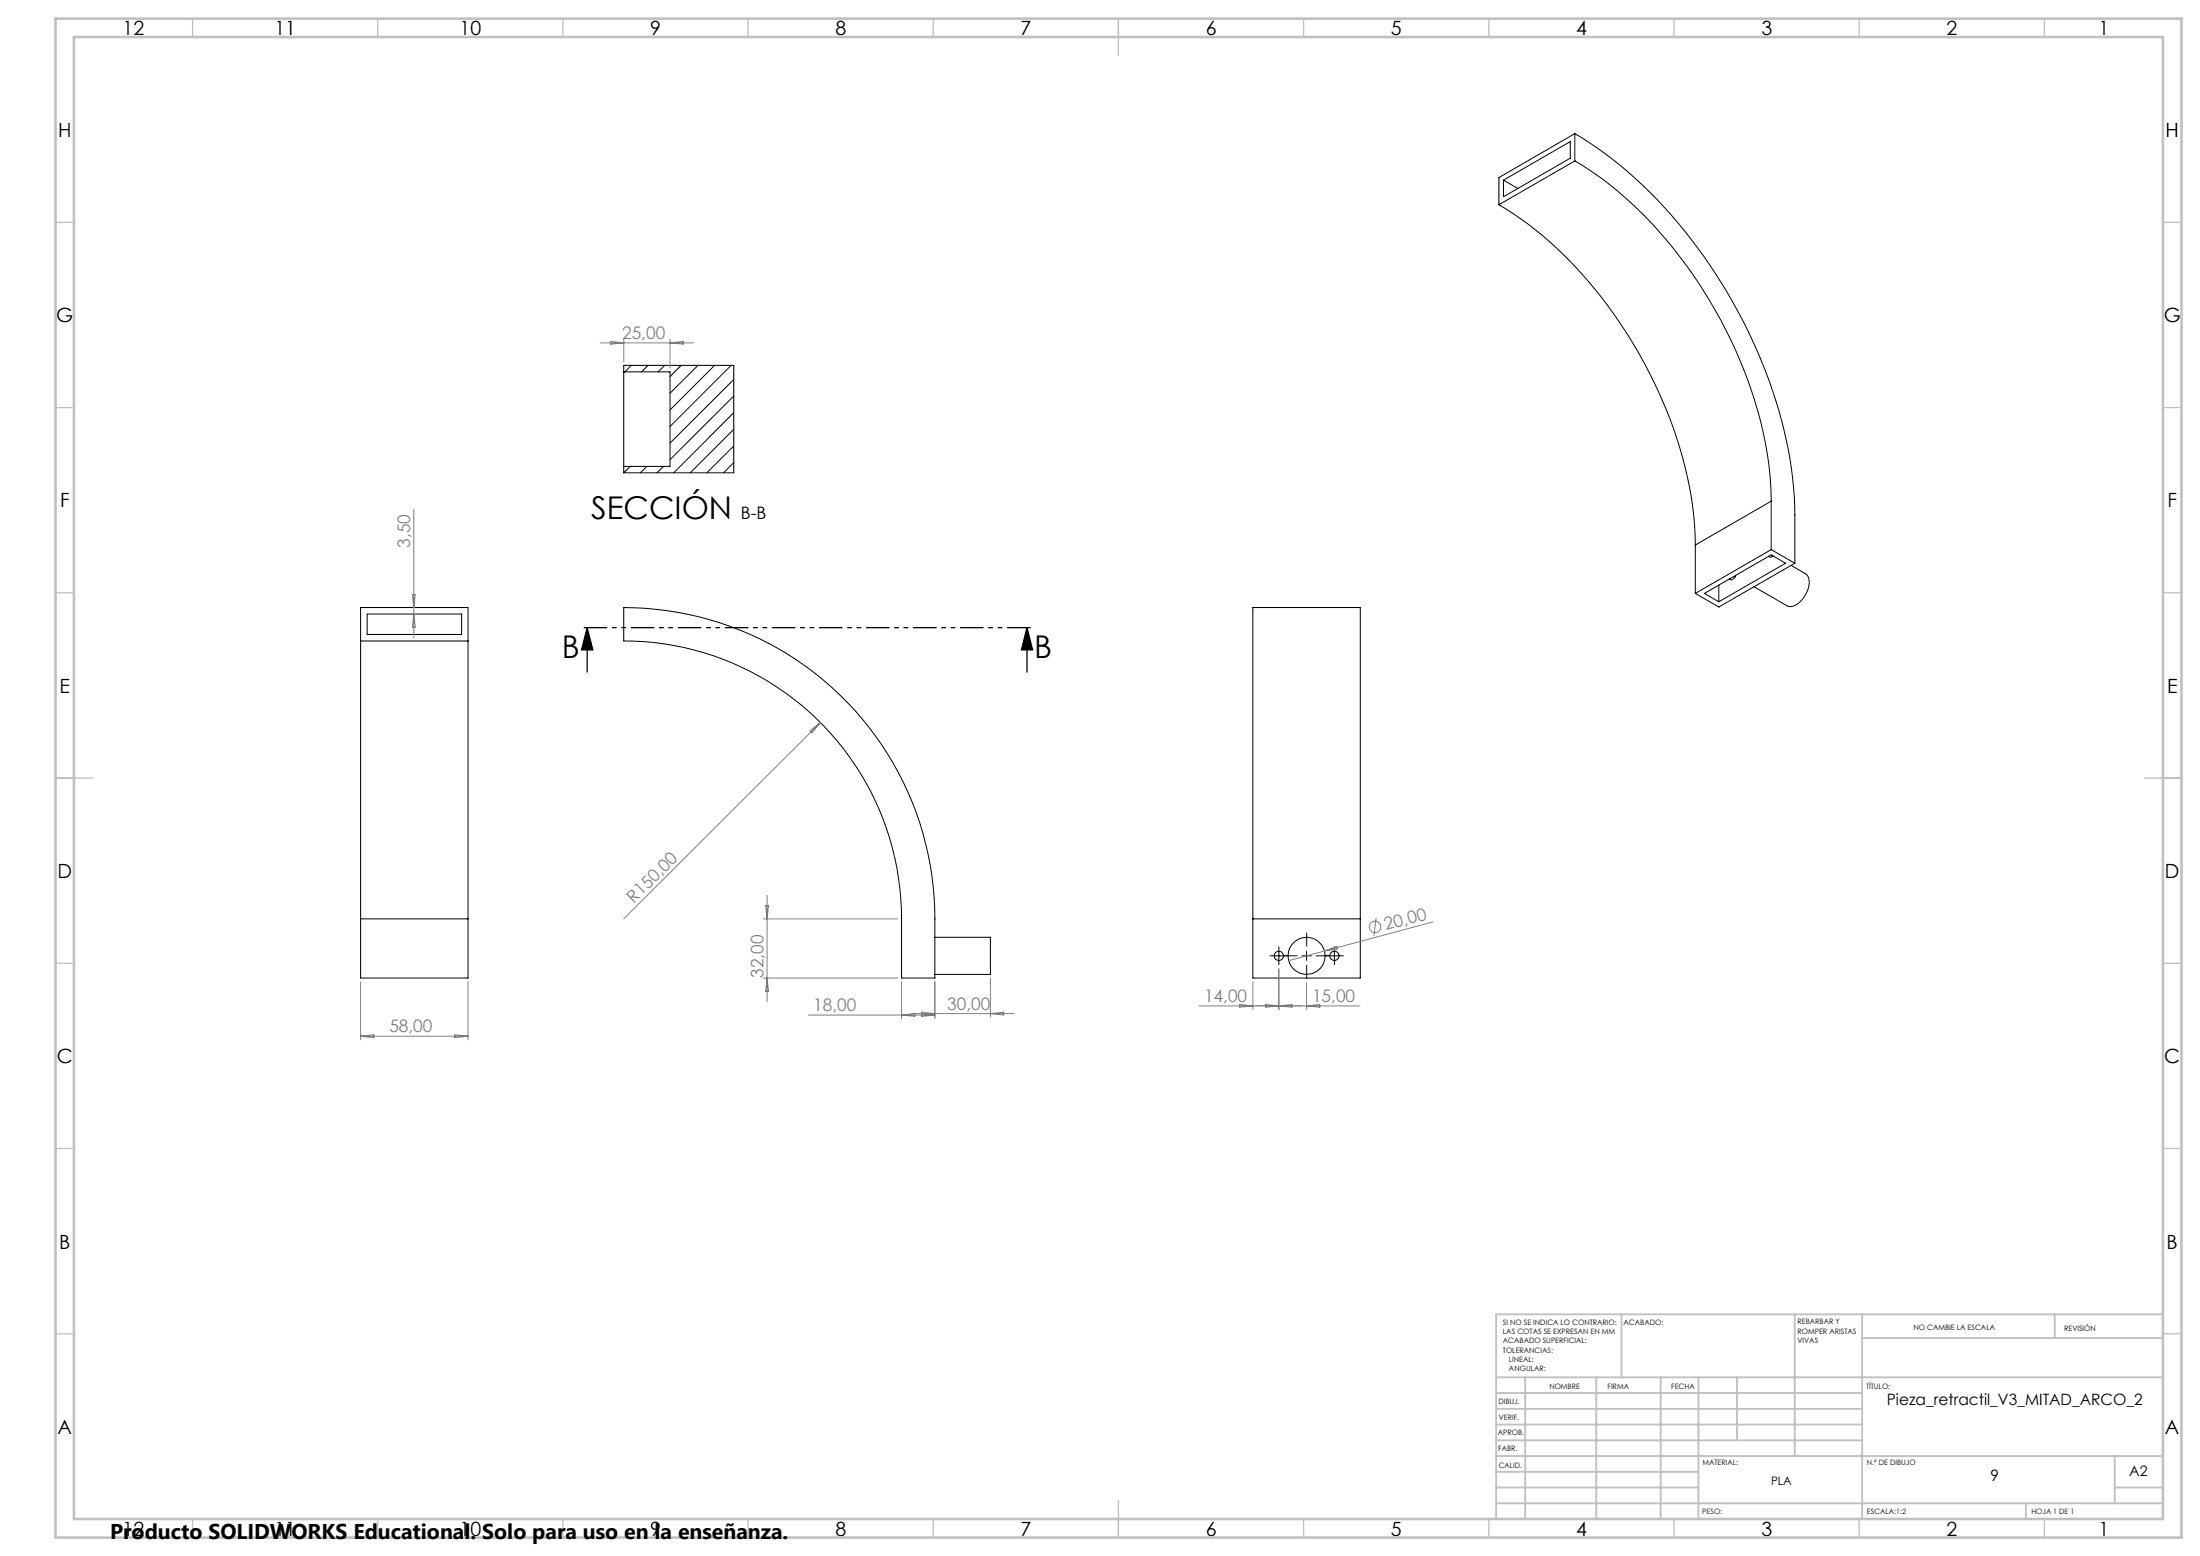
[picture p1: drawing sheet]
<svg xmlns="http://www.w3.org/2000/svg" width="594mm" height="420mm" viewBox="0 0 594 420" stroke-linecap="round" stroke-linejoin="round" font-family="sans-serif">
<g fill="none" stroke="#000" stroke-width=".27">
<path d="M425.2 36.1a117.8 117.8 0 0 1 38.2 38.1 131.7 131.7 0 0 1 20.6 54.9l.6 7.4v15.5M425.2 36.1v7.3M425.2 36.1l-20.5 11.8v7.4M404.7 55.3a104.3 104.3 0 0 1 33.9 33.7 114.3 114.3 0 0 1 19 53.6l.1 4.5M405.9 48.6l18.1-10.4v4.5l-18.1 10.4zM405.9 48.6l3.9 2.3M425.2 43.4a104.1 104.1 0 0 1 32.4 31.5 117.3 117.3 0 0 1 20.3 53.5l.3 6.9M425.2 43.4l-20.5 11.9M168.4 98.6h29.7v29h-29.7zM170.5 98.6l-1.8 1.8M175 98.6l-1.8 1.8M179.5 98.6l-1.8 1.8"/>
<path d="M183.9 98.6l-3 3.1M188.5 98.6l-7.6 7.5M192.9 98.6l-12 12M197.4 98.6l-16.5 16.5M168.4 100.4h12.5v25.5h-12.5M198.1 102.4l-17.2 17.2M198.1 106.9l-17.2 17.2M198.1 111.4l-16.2 16.2M198.1 115.9l-11.7 11.7M170.2 125.9l-1.8 1.7M174.7 125.9l-1.8 1.7M179.1 125.9l-1.7 1.7"/>
<path d="M198.1 120.4l-7.2 7.2M198.1 124.9l-2.7 2.7M478.2 135.3v13.1M478.2 135.3l-20.5 11.8M457.7 147.1v13.1M464.1 158v4.4M468.5 155.6l-.2 .3M468.6 155.3a1.17 1.17 0 0 1-1.6 1M478.2 148.4l6.4 3.6M478.2 148.4l-20.5 11.8M478.7 150.1l-.5 .3-.6-.2M483.6 152.6l3.8 2.3a2.97 2.97 0 0 1 1 3.4 6.8 6.8 0 0 1-4.9 5.4l-.9-.1-9-5.2"/>
<path d="M484.6 152l-20.5 11.8-6.4-3.6M97.4 173v75M97.4 173h29M97.4 173v-9h29v9M99.1 165.8h25.5v5.5h-25.5zM126.4 173v75M168.4 164a84 84 0 0 1 84 84v16h-9v-16a74.9 74.9 0 0 0-75-75zM460.2 160.2l18-10.4 3.9 2.2-18 10.4zM97.4 248v16h29v-16M97.4 248h29M252.4 253h15v10h-15M338.3 248v-84h29v84"/>
<path d="M338.3 248v16h29v-16M338.3 248h29M344 258h2.5M345.3 256.8v2.4M351.5 258h2.5M352.8 256.8v2.4M359 258h2.5M360.3 256.8v2.4"/>
<circle cx="345.3" cy="258" r="1.25"/>
<circle cx="352.8" cy="258" r="5"/>
<circle cx="360.3" cy="258" r="1.24"/>
</g>
<g fill="none" stroke="#808080" stroke-width=".27">
<path d="M162.1 92.6h25.2M164.9 92.2l3.5 .4-3.5 .3zM168.4 91.5v6.1M180.9 91.5v7.9M180.9 92.6l3.6-.4v.7zM111.7 137.5v34.6M111.3 160.5h.8l-.4 3.5zM111.7 165.8l.4 3.5h-.8zM218.7 197.3l2.8-2.3-2.2 2.8zM221.5 195l-53.1 53M206.1 248h36.3M206.7 244.5h.8l-.4 3.5z"/>
<path d="M207.1 241.7v28.7M357.6 256.7l-9.7 2.6M357.6 256.7l3.4-1.3 .1 .8zM371.5 247.8l-.5 4.8M387 248.8l-29.4 7.9M97.4 265v15.7M97.4 279.7h29M97.4 279.7l3.5-.4v.8zM122.8 279.3l3.6 .4-3.6 .4zM126.4 265v15.7M206.1 264h36.3M207.1 264l.4 3.6h-.8z"/>
<path d="M218.3 274h34.1M243.4 265v10M243.4 274l3.6-.4v.7zM246.1 273.6h27.7M248.8 273.6l3.6 .4M248.8 274l3.6-.4-3.6-.4v1.1l3.6-.3M252.4 265v10M267.4 264v10.6M267.4 273.6l3.6-.4v.8zM323.8 271.5h43.4M334.7 271.1l3.6 .4-3.6 .4zM338.3 265v7.5"/>
<path d="M341.7 271.1l3.6 .4-3.6 .4zM345.3 261.5v11M345.3 271.5l3.5-.4v.8zM352.8 265.3v7.2M352.8 271.5l3.5-.4v.8z"/>
<circle cx="371.3" cy="250.2" r="1.56"/>
</g>
<path d="M158.5 169.4l1.6 6h-3.1zM158.5 169.4v12M277.3 169.4l1.5 6h-3zM277.3 169.4v12" fill="none" stroke="#000" stroke-width=".35"/>
<path d="M344.1 258h-1.3M345.3 256.7v-1.2M345.3 259.2v1.3M346.6 258h1.2M350.3 258h-3.7M352.8 255.5v-3.8M355.3 258h3.8M359.1 258h-1.3M360.3 256.7v-1.2M360.3 259.2v1.3M361.6 258h1.2M352.8 260.5v3.7" fill="none" stroke="#000" stroke-width=".27" stroke-dasharray="15.2 1.3 1.3 1.3" stroke-linecap="butt"/>
<path d="M279.3 169.4h-122.7" fill="none" stroke="#000" stroke-width=".35" stroke-dasharray="6.3 1.3 1.3 1.3 1.3 1.3" stroke-dashoffset="-1.1" stroke-linecap="butt"/>
<g fill="none" stroke="#c0c0c0" stroke-width=".35">
<path d="M52 5v5M102 5v5M152 5v5M202 5v5M252 5v5M302 5v10M352 5v5M402 5v5M452 5v5M502 5v5M552 5v5M15 60h5"/>
<path d="M584 60h5M15 110h5M584 110h5M15 160h5M584 160h5M15 210h10M579 210h10M15 260h5M584 260h5M15 310h5M584 310h5M15 360h5"/>
<path d="M584 360h5M52 410v5M102 410v5M152 410v5M202 410v5M252 410v5M302 405v10M352 410v5M402 410v5M452 410v5M502 410v5M552 410v5"/>
</g>
<g fill="none" stroke="#c0c0c0" stroke-width=".5">
<path d="M437.8 354.8v17M484.6 354.8v38.2M502.8 354.8v55.2M554.8 354.8v6.4M584 354.8h-180v55.2M404 371.8h180M404 376h98.8M411.8 371.8v38.2M431 371.8v38.2M448.4 371.8v38.2M458.6 371.8v38.2M469 371.8v17"/>
<path d="M502.8 361.2h81.2M404 388.8h98.8M404 384.5h98.8M404 380.3h98.8M404 397.3h54.6M404 393h180M571 393v12.8M404 405.8h180M404 401.5h54.6M547 405.8v4.2M571 401.5h13"/>
</g>
<path d="M15 5h574v410h-574zM20 10h564v400h-564z" fill="none" stroke="#c0c0c0" stroke-width=".7"/>
<path d="M277.3 169.4l1.5 6h-3zM158.5 169.4l1.6 6h-3.1z" fill="#000"/>
<g font-size="8.5">
<text x="159.6" y="140.1">SECCIÓN</text>
<text x="151.7" y="177.6">B</text>
<text x="279.3" y="177.6">B</text>
</g>
<text font-size="5.8" x="29.7" y="415.3">Producto SOLIDWORKS Educational. Solo para uso en la enseñanza.</text>
<g font-size="5.3">
<text x="33.1" y="9.5">12</text>
<text x="74.1" y="9.5">11</text>
<text x="124.1" y="9.5">10</text>
<text x="175.6" y="9.5">9</text>
<text x="225.6" y="9.5">8</text>
<text x="275.6" y="9.5">7</text>
<text x="325.6" y="9.5">6</text>
<text x="375.6" y="9.5">5</text>
<text x="425.6" y="9.5">4</text>
<text x="475.6" y="9.5">3</text>
<text x="525.6" y="9.5">2</text>
<text x="566.6" y="9.5">1</text>
<text x="15.7" y="37">H</text>
<text x="584.7" y="37">H</text>
<text x="15.2" y="87">G</text>
<text x="584.2" y="87">G</text>
<text x="16.2" y="137">F</text>
<text x="585.2" y="137">F</text>
<text x="16.1" y="187">E</text>
<text x="585.1" y="187">E</text>
<text x="15.5" y="237">D</text>
<text x="584.5" y="237">D</text>
<text x="15.4" y="287">C</text>
<text x="584.4" y="287">C</text>
<text x="16" y="337">B</text>
<text x="585" y="337">B</text>
<text x="15.5" y="387">A</text>
<text x="584.5" y="387">A</text>
<text x="33.1" y="414.5">12</text>
<text x="74.1" y="414.5">11</text>
<text x="124.1" y="414.5">10</text>
<text x="175.6" y="414.5">9</text>
<text x="225.6" y="414.5">8</text>
<text x="275.6" y="414.5">7</text>
<text x="325.6" y="414.5">6</text>
<text x="375.6" y="414.5">5</text>
<text x="425.6" y="414.5">4</text>
<text x="475.6" y="414.5">3</text>
<text x="525.6" y="414.5">2</text>
<text x="566.6" y="414.5">1</text>
</g>
<g font-size="4.7" fill="#808080">
<text x="168" y="91.5">25,00</text>
<text x="110.7" y="147.8" transform="rotate(-90 110.7 147.8)">3,50</text>
<text x="171.1" y="243.9" transform="rotate(-45 171.1 243.9)">R150,00</text>
<text x="374.2" y="251.2" transform="rotate(-15 374.2 251.2)">20,00</text>
<text x="206.1" y="263.9" transform="rotate(-90 206.1 263.9)">32,00</text>
<text x="219.6" y="272.9">18,00</text>
<text x="255.8" y="272.6">30,00</text>
<text x="325.1" y="270.5">14,00</text>
<text x="354.3" y="270.5">15,00</text>
<text x="105.1" y="278.7">58,00</text>
</g>
<text font-size="4.7" x="200" y="140">B-B</text>
<g font-size="4.2">
<text x="509.4" y="379.3">Pieza_retractil_V3_MITAD_ARCO_2</text>
<text x="537.5" y="399.8">9</text>
</g>
<text font-size="3.9" x="574.9" y="398.5">A2</text>
<text font-size="3.2" x="478.2" y="400.9">PLA</text>
<g font-size="2">
<text x="405.8" y="357.6">SI NO SE INDICA LO CONTRARIO:</text>
<text x="438.4" y="357.6">ACABADO:</text>
<text x="485.3" y="357.5">REBARBAR Y</text>
<text x="485.3" y="360">ROMPER ARISTAS</text>
<text x="516.6" y="359">NO CAMBIE LA ESCALA</text>
<text x="557.3" y="359.2">REVISIÓN</text>
<text x="405.8" y="360.1">LAS COTAS SE EXPRESAN EN MM</text>
<text x="405.8" y="362.6">ACABADO SUPERFICIAL:</text>
<text x="405.8" y="365.1">TOLERANCIAS:</text>
<text x="485.3" y="362.5">VIVAS</text>
<text x="407.4" y="367.6">LINEAL:</text>
<text x="407.4" y="370.1">ANGULAR:</text>
<text x="418.3" y="375">NOMBRE</text>
<text x="434" y="374.9">FIRMA</text>
<text x="451.2" y="374.9">FECHA</text>
<text x="503.9" y="374.9">TÍTULO:</text>
<text x="404.6" y="379.1">DIBUJ.</text>
<text x="404.7" y="383.3">VERIF.</text>
<text x="404.4" y="387.4">APROB.</text>
<text x="404.5" y="391.8">FABR.</text>
<text x="459.6" y="395.5">MATERIAL:</text>
<text x="504.1" y="395.5">N.º DE DIBUJO</text>
<text x="404.7" y="396.1">CALID.</text>
<text x="459.6" y="408.5">PESO:</text>
<text x="504.1" y="408.6">ESCALA:1:2</text>
<text x="548.5" y="408.6">HOJA 1 DE 1</text>
</g>
</svg>
